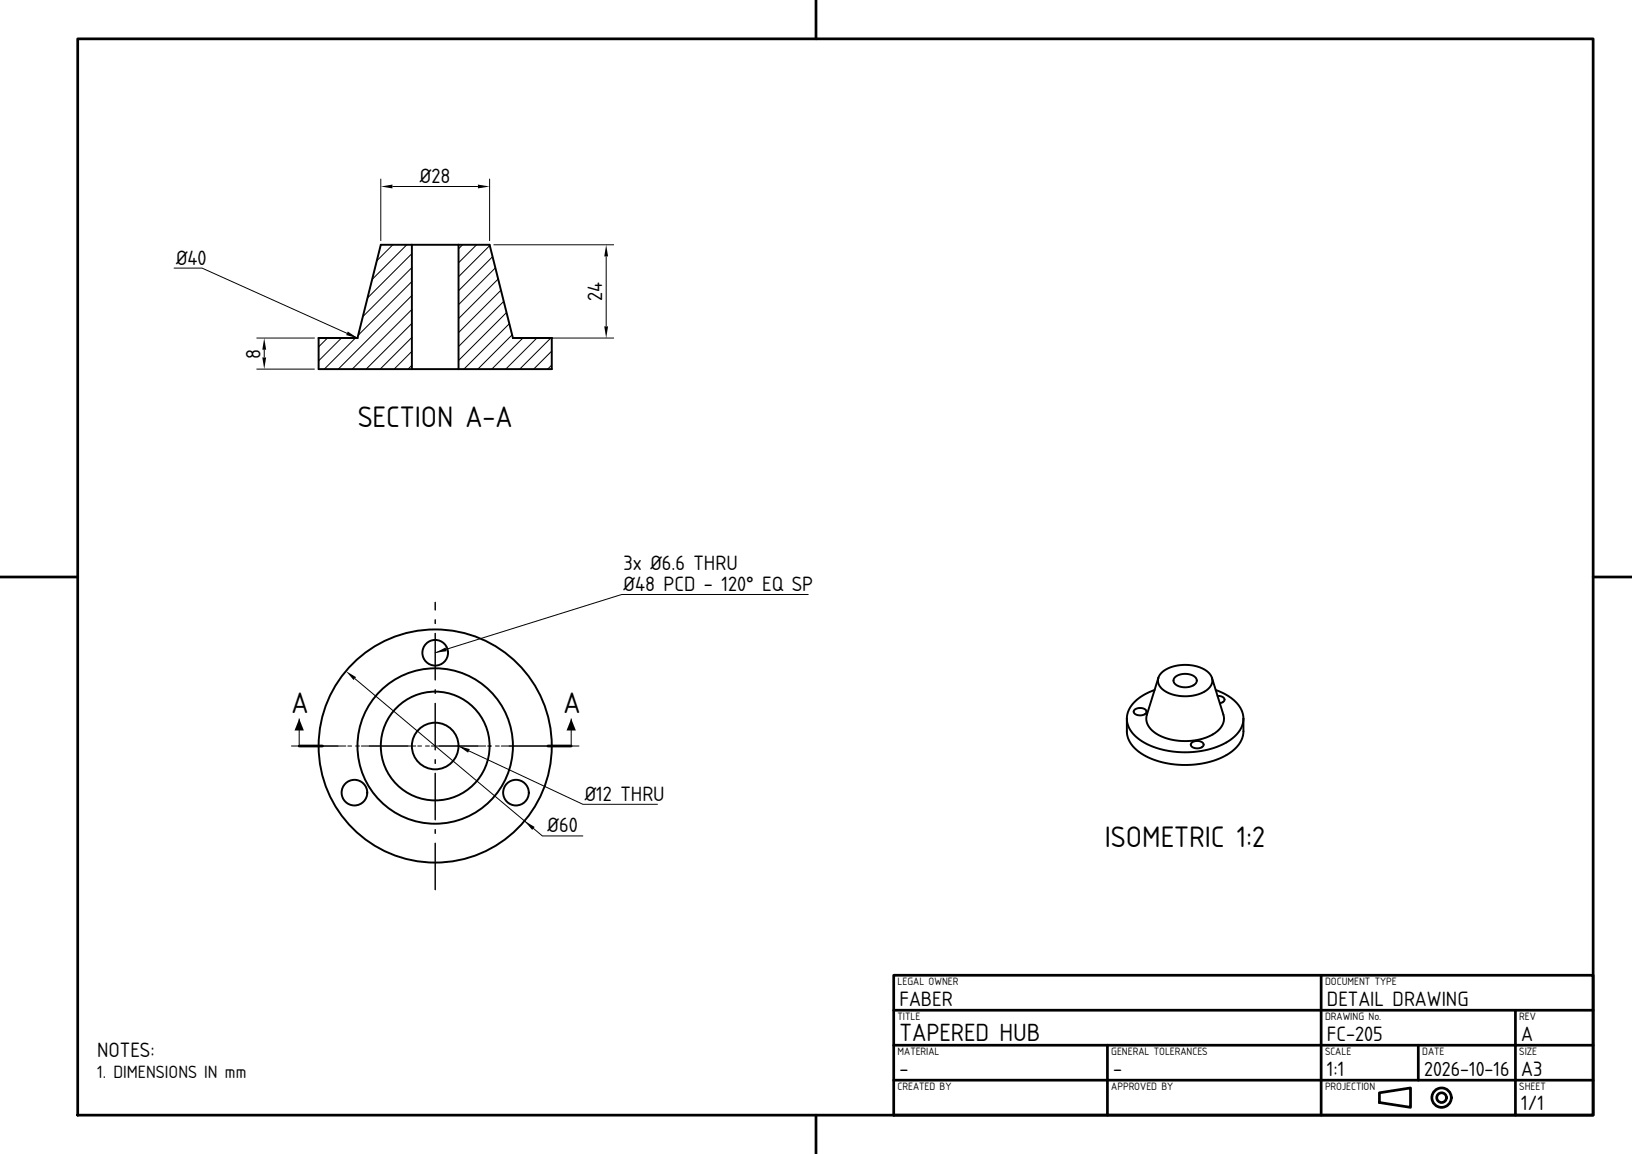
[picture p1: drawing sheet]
<svg xmlns="http://www.w3.org/2000/svg" width="420mm" height="297mm" viewBox="0 0 420 297" stroke-linecap="round" stroke-linejoin="round" font-family="sans-serif">
<!-- layer: visible -->
<g fill="none" stroke="#000" stroke-width=".5">
<path d="M106 63h12M106 63h-8l-6 24M106 63v32M118 63h8l6 24M118 63v32M82 87h10M82 87v8h24M106 95h12M132 87h10M142 87v8h-24M297.1 177.6l-2.9 1.4-2.1 1.6a6.2 6.2 0 0 0-2.1 4.4M298.1 174.4l-2.9 9.5a4.5 4.5 0 0 0 2.6 5.1 14.3 14.3 0 0 0 16-1.3l1-1.6 .2-1.6-3.1-10.1"/>
<path d="M298.1 174.4a3.5 3.5 0 0 0 2.7 4 9.7 9.7 0 0 0 10.5-1.4l.6-1.3v-1.3M298.1 174.4a6.6 6.6 0 0 1 6.1-3.3 8.1 8.1 0 0 1 7.5 2.9l.2 .4M302.4 174.3a4.1 4.1 0 0 1 5.5 .4l.1 .6-.2 .5-1.3 .8-1.8 .3-1.7-.5a1.29 1.29 0 0 1-.6-2.1zM312.9 177.6l2.9 1.4 2.1 1.6a6.2 6.2 0 0 1 2.1 4.4M313.3 179.1l1.2 .2 .6 .6-.2 .7-1 .4M290 185a8.1 8.1 0 0 0 5.5 6.7 22.4 22.4 0 0 0 21.7-1.7l1.3-1.2 .8-1.2 .5-1.4 .2-1.2M290 185v3.2a8.1 8.1 0 0 0 5.5 6.7 22.4 22.4 0 0 0 21.7-1.6l1.6-1.6 .9-1.8 .3-1.4v-3.5M292 182.7l.9-.4h1l.9 .3 .2 .7-.2 .4-.5 .3-1.4 .1-1-.6-.1-.4zM306.7 191.2l.9-.5h1l.9 .4 .2 .7-.2 .4-.5 .3h-1.5l-.9-.5-.1-.4z"/>
<circle cx="112" cy="168" r="3.3"/>
<circle cx="112" cy="192" r="30"/>
<circle cx="112" cy="192" r="20"/>
<circle cx="112" cy="192" r="14"/>
<circle cx="112" cy="192" r="6"/>
<circle cx="91.2" cy="204" r="3.3"/>
<circle cx="132.8" cy="204" r="3.3"/>
</g>
<!-- layer: hatch -->
<g fill="none" stroke="#000" stroke-width=".26">
<path d="M101.1 63l-4.1 4.1M104.7 63l-8.9 8.9M106 68.9l-12.6 12.6M106 65.3l-11.4 11.4M106 79.6l-15.4 15.4M106 76.1l-18.9 18.9M106 72.5l-13.8 13.8M119.1 63l-1.1 1.1M122.6 63l-4.6 4.6M126 63.2l-8 8M126.8 66.1l-8.8 8.7M127.5 68.9l-9.5 9.5"/>
<path d="M128.2 71.8l-10.2 10.2M128.9 74.7l-10.9 10.9M129.6 77.6l-11.6 11.6M84.3 87l-2.3 2.3M87.9 87l-5.9 5.9M91.5 87l-8 8M106 94l-1 1M106 90.4l-4.6 4.6M106 86.8l-8.2 8.2M106 83.2l-11.8 11.8M130.4 80.4l-12.4 12.4M131.1 83.3l-11.7 11.7"/>
<path d="M131.8 86.2l-8.8 8.8M134.6 87l-8 8M138.2 87l-8 8M141.8 87l-8 8M142 93.9l-1.1 1.1M142 90.3l-4.7 4.7"/>
</g>
<!-- layer: center -->
<g fill="none" stroke="#000" stroke-width=".26">
<path d="M112 155v2M112 159.5v1M112 163v12M112 177.5v1M75 192h14M89.5 192h1M91.5 192h1M93 192h14M107.5 192h1M109.5 192h1M111 192h14M112 181v12"/>
<path d="M112 195.5v1M112 199v12M125.5 192h1M127.5 192h1M129 192h14M143.5 192h1M145.5 192h1M147 192h2M112 213.5v1M112 217v12"/>
</g>
<!-- layer: visible -->
<path d="M77 192h6M141 192h6" fill="none" stroke="#000" stroke-width=".7"/>
<!-- layer: dim -->
<path d="M44.8 69h7.2l40 18M208 153h-48l-48 15M77 185v7M118 192l32 15h19.2M147 185v7" fill="none" stroke="#000" stroke-width=".26"/>
<path d="M89.5 85.3l2.5 1.7-2.9-.8zM112 168l2.7-1.4 .3 1zM77 185l1.2 3h-2.4zM118 192l2.9 .8-.4 .9zM147 185l1.2 3h-2.4z" fill="#000"/>
<!-- layer: frame -->
<g fill="none" stroke="#000" stroke-width=".7">
<path d="M20 10h390v277h-390zM210 0v10M0 148.5h20M410 148.5h10M230 251h180v36h-180zM230 260h180M340 251v36M390 260v27M230 278h180M230 269h180M285 269v18M365 269v9"/>
<path d="M210 287v10M355 281.2l8-1.2v5l-8-1.3z"/>
<circle cx="371" cy="282.5" r="2.5"/>
<circle cx="371" cy="282.5" r="1.25"/>
</g>
<!-- layer: Dimensions -->
<path d="M98 46v16M101 48h22M126 46v16M127 63h31M156 66v18M66 95h15M66 87h15M68 90v2M133 87h25M91.3 174.6l48.3 40.5h10.5" fill="none" stroke="#000" stroke-width=".26"/>
<path d="M98 48l3-.5v1zM123 47.5l3 .5-3 .5zM156 63l.5 3h-1zM68 87l.5 3h-1zM67.5 92h1l-.5 3zM155.5 84h1l-.5 3zM89 172.7l2.6 1.6-.6 .7zM135 211.3l2.6 1.5-.6 .8z" fill="#000"/>
<g font-size="7.2">
<text x="92.1" y="110">SECTION A-A</text>
<text x="75" y="183.5">A</text>
<text x="145" y="183.5">A</text>
<text x="284.3" y="217.9">ISOMETRIC 1:2</text>
</g>
<text font-size="6" x="231.5" y="267.8">TAPERED HUB</text>
<g font-size="5">
<text x="108.1" y="47">Ø28</text>
<text x="45.3" y="68.2">Ø40</text>
<text x="155" y="77.5" transform="rotate(-90 155 77.5)">24</text>
<text x="67" y="92.3" transform="rotate(-90 67 92.3)">8</text>
<text x="160.5" y="146.7">3x Ø6.6 THRU</text>
<text x="160.5" y="152.2">Ø48 PCD - 120° EQ SP</text>
<text x="150.5" y="206.2">Ø12 THRU</text>
<text x="140.9" y="214.1">Ø60</text>
<text x="231.5" y="258.8">FABER</text>
<text x="341.5" y="258.8">DETAIL DRAWING</text>
<text x="341.5" y="267.8">FC-205</text>
<text x="391.5" y="267.8">A</text>
<text x="25" y="272">NOTES:</text>
<text x="231.5" y="276.8">-</text>
<text x="286.5" y="276.8">-</text>
<text x="341.5" y="276.8">1:1</text>
<text x="391.5" y="276.8">A3</text>
<text x="391.5" y="285.8">1/1</text>
</g>
<text font-size="4.9" x="366.5" y="276.8">2026-10-16</text>
<text font-size="4.3" x="25" y="277.5">1. DIMENSIONS IN mm</text>
<g font-size="2.6">
<text x="231" y="253.4">LEGAL OWNER</text>
<text x="341" y="253.4">DOCUMENT TYPE</text>
<text x="231" y="262.4">TITLE</text>
<text x="341" y="262.4">DRAWING No.</text>
<text x="391" y="262.4">REV</text>
<text x="231" y="271.4">MATERIAL</text>
<text x="286" y="271.4">GENERAL TOLERANCES</text>
<text x="341" y="271.4">SCALE</text>
<text x="366" y="271.4">DATE</text>
<text x="391" y="271.4">SIZE</text>
<text x="231" y="280.4">CREATED BY</text>
<text x="286" y="280.4">APPROVED BY</text>
<text x="341" y="280.4">PROJECTION</text>
<text x="391" y="280.4">SHEET</text>
</g>
</svg>
